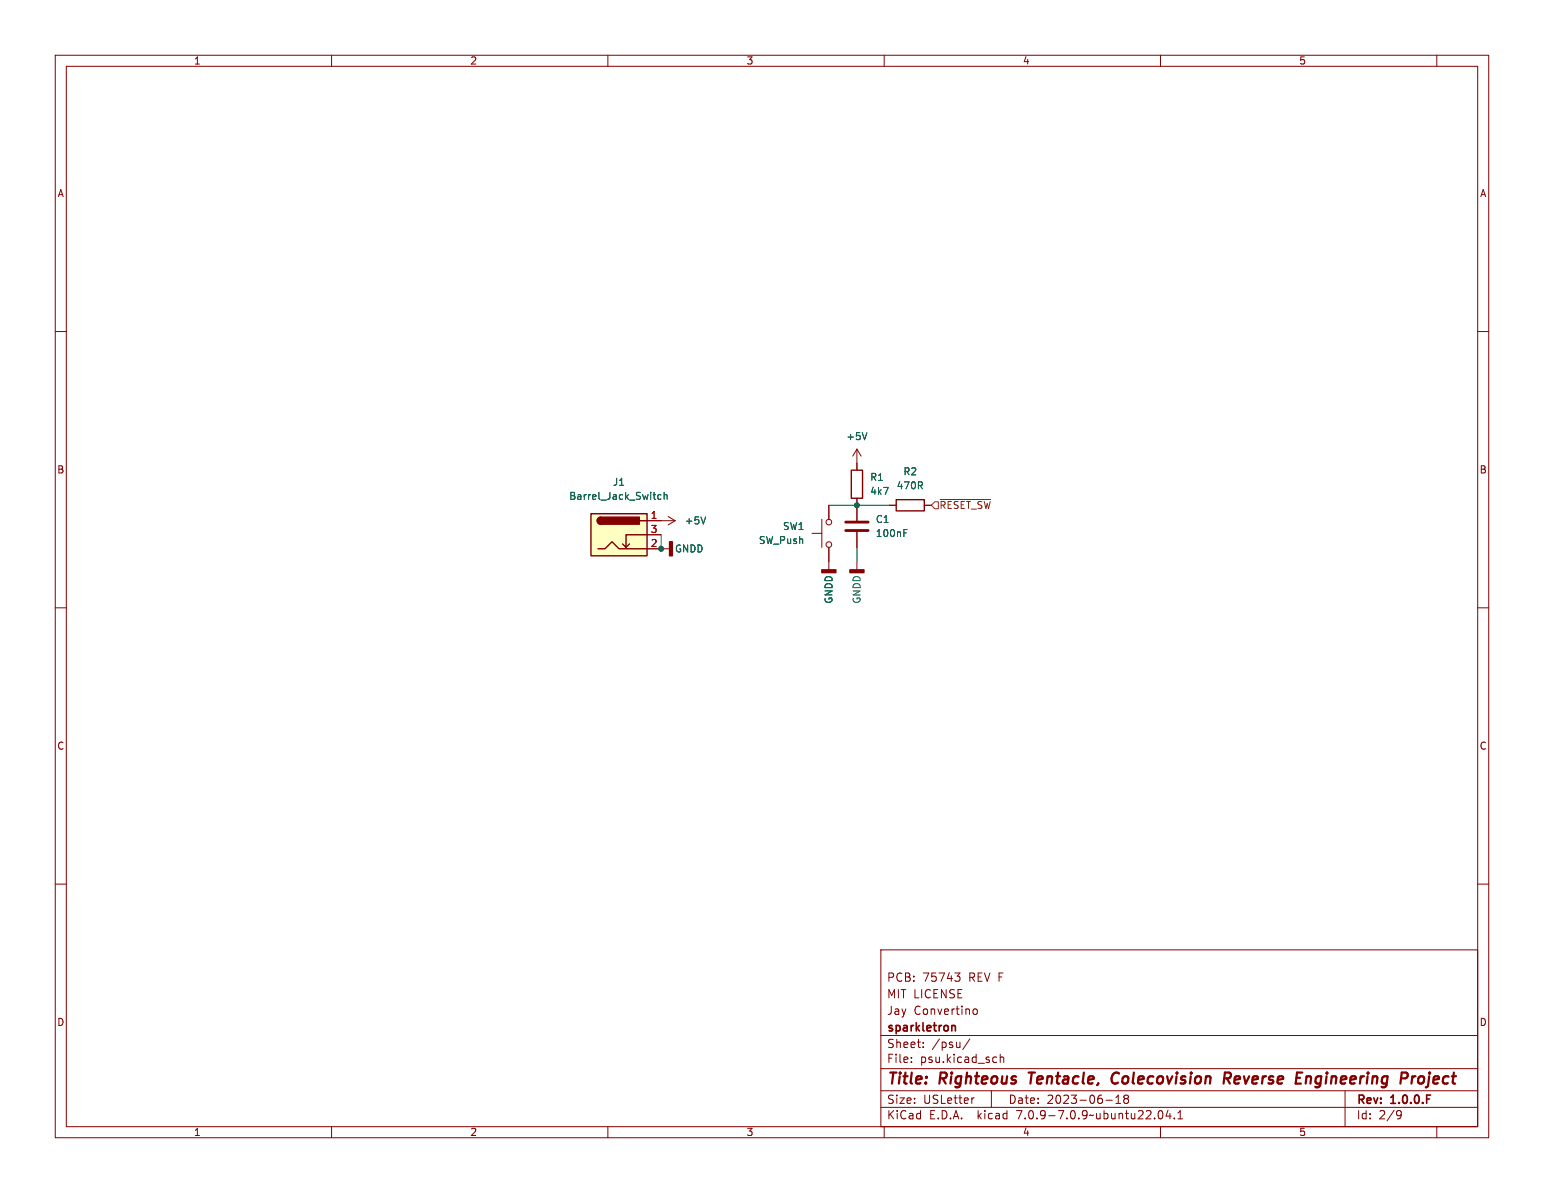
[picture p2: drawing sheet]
<svg xmlns="http://www.w3.org/2000/svg" width="279mm" height="216mm" viewBox="0 0 279 216" stroke-linecap="round" stroke-linejoin="round" font-family="sans-serif">
<g fill="none" stroke="#840000" stroke-width=".18">
<path d="M10 10h259.4v195.9h-259.4zM12 12h255.4v191.9h-255.4zM60 10v2M110 10v2M160 10v2M210 10v2M260 10v2M10 60h2M267.4 60h2M117.1 94.2h5.1M117.1 99.3h4.1M117.1 96.8h2.5"/>
<path d="M120.9 93.5l1.3 .7M122.2 94.2l-1.3 .8M146.9 96.5h1.8M148.7 94v5.1M150 91.4v2.6M150 99.1v4M155.1 81.3v3.8M155.1 90.2v4M155.1 96.3v2.8M155.1 81.3l-.8 1.3M155.1 81.3l.7 1.3M160.9 91.4h1.3"/>
<path d="M167.3 91.4h1.2M10 110h2M155.1 101.6v1.5M267.4 110h2M10 160h2M267.4 160h2M159.4 171.9h108v32h-108zM172.8 176.1h.9l-.5 .6 .4 .1 .1 .5-.3 .3h-.4M159.4 197.4h108M159.4 193.4h108M159.4 187.4h108M164.9 192.1v.2"/>
<path d="M164.9 191.4v.1M167.1 189.4v.2M167.1 188.7v.1M175.5 188l-1.3 1.9M176.1 182.9l.3-.3 .3 .1 .2 .2v.4l-.2 .2-.3 .1-.3-.3M176.3 198.7l-.3 .1M179.4 197.4v3M180.2 191.3l.2 .1M180.4 192.2l-.2 .1M181 190.8v1.5M181 191.4l.2-.1 .4 .1v.9M200.1 199.1h1.2"/>
<path d="M201.9 199.7h.9M201.9 198.6l.5-.4v1.5M203.6 198.8l-.2 .3v.3l.2 .3 .5-.1 .1-.2-.1-.4-.2-.2M203.6 198.8l-.2-.3 .2-.3 .5 .1 .1 .2-.3 .3M203.6 198.8h.3M243.4 197.4v6.5M60 203.9v2M110 203.9v2M159.4 200.4h108M160 203.9v2M209.7 201.1l.2-.1a.8 .8 0 0 1 .5 .7 .8 .8 0 0 1-.5 .8l-.2-.2-.1-.4zM210 203.9v2"/>
<path d="M211.4 200.9l-.4 1.1h.9M211.7 201.5v1M212.5 202.3v.2M213.1 202.5h.9M213.1 201.4l.5-.4v1.5M253 201l.5 .1a.99 .99 0 0 1-.4 1.4h-.2M253.6 201.6l-.3 .3h-.3M260 203.9v2"/>
<circle cx="150" cy="98.6" r=".51"/>
<circle cx="150" cy="94.5" r=".51"/>
</g>
<path d="M186.1 194.1h1.2M186.7 194.1l-.2 2M202.1 194.1a1.13 1.13 0 0 0-.9 .7 1.13 1.13 0 0 0 .2 1.2l.3 .1 .5-.1M221.5 195.2h.8a.55 .55 0 0 0 .4-.5 .55 .55 0 0 0-.3-.6h-.7l-.3 2M222 195.2l.6 .9M236.4 194.8l-.1 1.3M237 194.8l-.6 .2M255.6 194.8l-.2 1.3M256.2 194.8l-.4 .1-.3 .3M256.8 195l-.2 .7 .2 .3" fill="none" stroke="#840000" stroke-width=".4"/>
<path d="M172.3 185.6h.5l.1 1" fill="none" stroke="#840000" stroke-width=".3"/>
<path d="M106.9 93h10.2v7.6h-10.2z" fill="#ffffc2" stroke="#ffffc2" stroke-width=".18"/>
<path d="M106.9 93h10.2v7.6h-10.2zM108.2 99.3h1.3l1.2-1.3 1.3 1.3h5.1M108.7 93.6a.64 .64 0 0 0-.6 .6 .64 .64 0 0 0 .6 .7M113.9 98.4l-.6 .7M115.8 94.2h1.3M117.1 96.8h-3.8v2.3l-.7-.7M154.1 85.1h2v5.1h-2zM162.2 90.4h5.1v2.1h-5.1z" fill="none" stroke="#840000" stroke-width=".25"/>
<g fill="#840000" stroke="#840000" stroke-width=".25">
<path d="M108.3 93.8l.4-.2v1.3a.64 .64 0 0 1-.6-.4 .64 .64 0 0 1 .2-.7z"/>
<path d="M108.7 93.6h7v1.3h-7z"/>
<path d="M121.2 98h.5v2.6h-.5z"/>
<path d="M153.8 103.1h2.5v.5h-2.5z"/>
<path d="M148.7 103.1h2.6v.5h-2.6z"/>
</g>
<path d="M156.9 78.3l-.4 1.3M119.6 89.6l-.3-.1-.3 .3 .2 .5h.4M120.2 89.6l.2-.1 .3 .1v.8M120.2 89.1v1.3M127.7 93.5l-.4 1.3M163.6 96.4h.4M163.6 95.8h.6" fill="none" stroke="#006464" stroke-width=".18"/>
<path d="M153 96h4.1M153 94.5h4.1" fill="none" stroke="#840000" stroke-width=".51"/>
<path d="M169.2 90.8h.6v1.3h-.6l-.7-.7zM170.1 90.4h9.1" fill="none" stroke="#725600" stroke-width=".18"/>
<path d="M119.6 96.8v2.5M150 91.4h10.9M155.1 99.1v2.5" fill="none" stroke="#009600" stroke-width=".18"/>
<g fill="#009600" stroke="#009600" stroke-width=".18">
<circle cx="119.6" cy="99.3" r=".46"/>
<circle cx="155.1" cy="91.4" r=".46"/>
</g>
<g font-size="2.8" fill="#840000">
<text x="160.4" y="196.8">Title:</text>
<text x="170.1" y="196.8">Righteous</text>
<text x="187" y="196.8">Tentacle,</text>
<text x="202.8" y="196.8">Colecovision</text>
<text x="223.9" y="196.8">Reverse</text>
<text x="237.7" y="196.8">Engineering</text>
<text x="257.5" y="196.8">Project</text>
</g>
<g font-size="2.1" fill="#840000">
<text x="160.4" y="177.9">PCB:</text>
<text x="166.9" y="177.9">75743</text>
<text x="175.4" y="177.9">REV F</text>
<text x="160.4" y="183.9">Jay</text>
<text x="160.4" y="180.9">MIT LICENSE</text>
<text x="165.3" y="183.9">Convertino</text>
<text x="160.4" y="189.9">Sheet:</text>
<text x="160.4" y="187.1">sparkletron</text>
<text x="168.6" y="189.9">/psu/</text>
<text x="160.4" y="192.6">File:</text>
<text x="166.5" y="192.6">psu.kicad_sch</text>
<text x="160.4" y="202.8">KiCad</text>
<text x="160.4" y="200">Size:</text>
<text x="167.1" y="200">USLetter</text>
<text x="168.1" y="202.8">E.D.A.</text>
<text x="177" y="202.8">kicad</text>
<text x="182.4" y="200">Date:</text>
<text x="184.2" y="202.8">7.0.9-7.0.9~ubuntu22.04.1</text>
<text x="189.4" y="200">2023-06-18</text>
<text x="245.4" y="200.2">Rev:</text>
<text x="245.4" y="202.8">Id:</text>
<text x="249.5" y="202.8">2/9</text>
<text x="251.8" y="200.2">1.0.0.F</text>
</g>
<g font-size="1.8" fill="#840000">
<text x="35" y="11.9">1</text>
<text x="85" y="11.9">2</text>
<text x="135" y="11.9">3</text>
<text x="185" y="11.9">4</text>
<text x="235" y="11.9">5</text>
<text x="10.3" y="35.9">A</text>
<text x="267.7" y="35.9">A</text>
<text x="10.3" y="85.9">B</text>
<text x="267.7" y="85.9">B</text>
<text x="10.3" y="135.9">C</text>
<text x="267.7" y="135.9">C</text>
<text x="10.3" y="185.9">D</text>
<text x="267.7" y="185.9">D</text>
<text x="35" y="205.8">1</text>
<text x="85" y="205.8">2</text>
<text x="135" y="205.8">3</text>
<text x="185" y="205.8">4</text>
<text x="235" y="205.8">5</text>
</g>
<g font-size="1.8" fill="#006464">
<text x="153" y="79.9">+5V</text>
<text x="110.8" y="88.1">J1</text>
<text x="157.4" y="87.2">R1</text>
<text x="157.4" y="89.8">4k7</text>
<text x="162.2" y="88.7">470R</text>
<text x="163.4" y="86.2">R2</text>
<text x="102.9" y="90.7">Barrel_Jack_Switch</text>
<text x="123.8" y="95.1">+5V</text>
<text x="158.4" y="94.8">C1</text>
<text x="122" y="100.2">GNDD</text>
<text x="137.2" y="98.7">SW_Push</text>
<text x="141.6" y="96.1">SW1</text>
<text x="158.4" y="97.4">100nF</text>
<text x="150.9" y="109.4" transform="rotate(-90 150.9 109.4)">GNDD</text>
<text x="155.9" y="109.4" transform="rotate(-90 155.9 109.4)">GNDD</text>
</g>
<g font-size="1.8" fill="#a90000">
<text x="117.7" y="94">1</text>
<text x="117.7" y="99.1">2</text>
<text x="117.7" y="96.5">3</text>
</g>
<text font-size="1.8" fill="#725600" x="169.9" y="92.3">~{RESET_SW}</text>
</svg>
